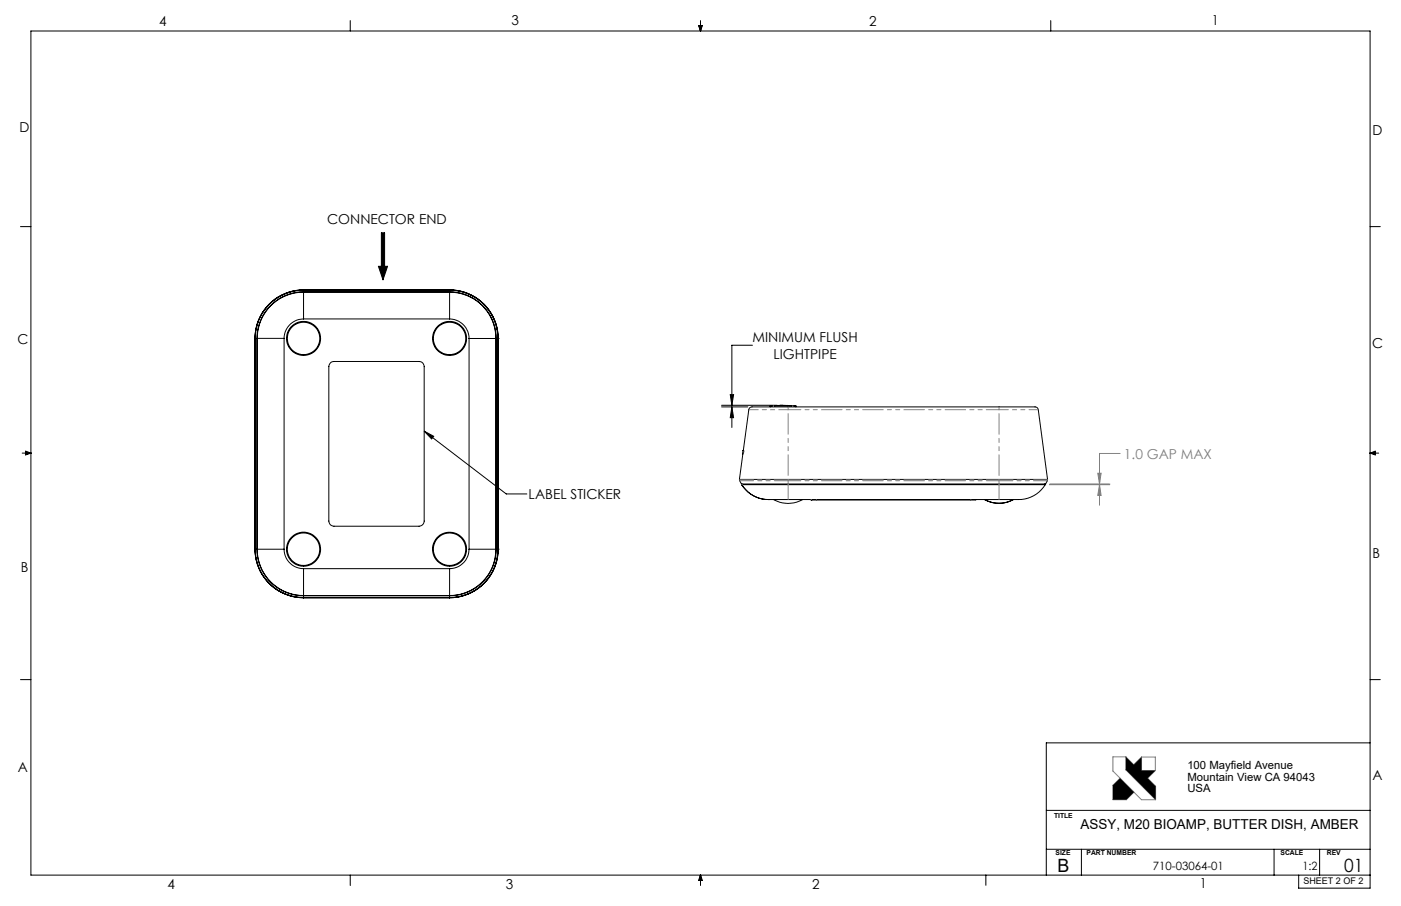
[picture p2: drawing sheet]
<svg xmlns="http://www.w3.org/2000/svg" width="432mm" height="279mm" viewBox="0 0 432 279" stroke-linecap="round" stroke-linejoin="round" font-family="sans-serif">
<g fill="none" stroke="#000" stroke-width=".31">
<path d="M107.9 6.3v3.3M215.3 7.9h1.2l-.6 1.7zM215.6 7.9l.3 1.7M215.9 6.3v3.3M216.2 7.9l-.3 1.7M323.8 6.3v3.3M6.3 69.9h3.2M117.5 71.8h1v10.3h1l-1.5 4.2-1.4-4.2h.9zM422.3 69.9h3.1M231.9 106.5h-6.3v18.5M6.8 139.7h2.7M7.9 139.1l1.6 .6-1.6 .6z"/>
<path d="M7.9 139.4l1.6 .3M9.5 139.7l-1.6 .3M222.4 125h17.1M222.4 125.5h8.1M225.1 121.7h1l-.5 3.3zM225.6 125.5v6.3M225.6 125.5l.5 3.3h-1zM240.4 125h.8M422.3 139.7h2.6M422.3 139.7l1.6 .3M422.3 139.7l1.6-.6v1.2zM423.9 139.4l-1.6 .3"/>
<path d="M6.3 209.6h3.2M422.3 209.6h3.1M422.3 229.1h-99.8v40.8M322.5 249.9h99.8M107.9 269.9v3.2M215.9 269.9v3.2M215.9 269.9l.6 1.6h-1.2zM215.9 269.9l-.3 1.6M215.9 269.9l.3 1.6M303.8 269.8v3.2M322.5 261.9h99.8M333.3 261.9v8"/>
<path d="M392.7 261.9v8M400.3 269.9v4h22v-264.3h-412.8v260.3h412.8M406.7 261.9v8"/>
</g>
<g fill="none" stroke="#808080" stroke-width=".31">
<path d="M345.2 139.8h-6.3v9.5M323.4 149.5h18.7M323.5 149.3h18.6M338.3 145.9h1.1l-.5 3.4zM338.9 149.5l.5 3.3h-1.1zM338.9 149.5v6.3M345.2 240l-2.2 2.2v4.4h4.2l2.3-2.3M347 233.4h-4v4.4l8.8 8.8h4.4M347 233.4v4l9.2 9.2M347 233.4l2.4 2.4 2.4-2.3M351.8 233.5h4.3v4.1M351.8 233.5v4.1h4.3"/>
<path d="M356.1 237.6l-2.4 2.4 2.5 2.5v4.1"/>
</g>
<path d="M343 242.2v4.4h4.2l2.3-2.3-4.3-4.3zM347 233.4v4l9.2 9.2v-4.1l-2.5-2.5 2.4-2.4h-4.3v-4.1l-2.4 2.3z" fill-rule="evenodd" fill="#000"/>
<path d="M338.3 145.9h1.1l-.5 3.4zM338.9 149.5l.5 3.3h-1.1z" fill="#808080"/>
<g fill="#000">
<path d="M130.7 133l3 1.5-.7 .9z"/>
<path d="M225.1 121.7h1l-.5 3.3zM225.6 125.5l.5 3.3h-1z"/>
</g>
<path d="M117.5 71.8h1v10.3h1l-1.5 4.2-1.4-4.2h.9z" fill-rule="evenodd" fill="#000"/>
<g fill="none" stroke="#000" stroke-width=".31">
<path d="M93.6 98.4a6 6 0 0 0-6 6M93.6 90.1a14.3 14.3 0 0 0-14.3 14.3M93.6 90.1v8.3M93.6 90a14.4 14.4 0 0 0-14.4 14.4M93.6 89.5a14.9 14.9 0 0 0-14.9 14.9M93.6 89.5v.5M93.6 89.4a15 15 0 0 0-15 15M93.6 89.4v.1M93.6 89.4h.1M93.6 98.4h45M93.6 90.1h45M93.6 90h45"/>
<path d="M93.6 89.5h45M93.6 89.4h45M138.6 98.4a6.1 6.1 0 0 1 6 6M138.6 90.1v8.3M138.6 90.1a14.2 14.2 0 0 1 14.2 14.3M138.6 90a14.4 14.4 0 0 1 14.3 14.4M138.6 89.5v.5M138.6 89.5a14.9 14.9 0 0 1 14.9 14.9M138.6 89.4v.1M138.6 89.4a15 15 0 0 1 14.9 15M138.6 89.4h.1M78.6 104.4v65"/>
<path d="M78.6 104.4h.1M78.7 104.4h.5M78.7 104.4v65M79.2 104.4v65M79.3 104.4h8.3M79.3 104.4v65M87.6 104.4v65M101.8 111.9l1.1-.4h26.3a1.57 1.57 0 0 1 1.5 1.6v47.6a1.63 1.63 0 0 1-1.5 1.6h-26.3a1.57 1.57 0 0 1-1.5-1.6v-47.6zM144.6 104.4h8.2M144.6 104.4v65M152.8 104.4v65M152.9 104.4h.6"/>
<path d="M152.9 104.4v65M153.5 104.4h.1M153.5 104.4v65M130.7 133l25.3 19.3h6.4M130.7 133l3 1.5-.7 .9zM229 139.2l.1-.2-.1 .4M229 139.4h.1M229 139.4v.7M229 139.2h.1M229 139.1h.1M237.3 125.1h8M237.4 125.5v-.4h7.9v.4"/>
<path d="M227.9 147.8h95M227.9 147.8l.3 1a.64 .64 0 0 0 1 .5h92.4a1.09 1.09 0 0 0 1.2-1.1l.1-.4M227.9 147.8l2.9-21.4a1.3 1.3 0 0 1 1.7-.9h86.5a.97 .97 0 0 1 1 .9l2.9 21.4M228.6 149.5h93.6M228.6 149.5a9.7 9.7 0 0 0 8.3 4.6M228.6 149.5h.1M228.9 149.3l-.3 .2M236.9 154.1h.1M238.4 154.1a8.9 8.9 0 0 0 9 0M250 154.1h.1M300.8 154.1h-50.8M300.8 154.1h.1"/>
<path d="M303.5 154.1a8.9 8.9 0 0 0 8.8 0 9.1 9.1 0 0 1-8.8 0M321.9 149.3l.3 .2M322.2 149.5a10.5 10.5 0 0 1-10.3 4.6h-75M78.6 169.4a15.1 15.1 0 0 0 15 15M78.6 169.4h.1M78.6 169.4a14.9 14.9 0 0 0 15 14.9M78.7 169.4h.5M78.7 169.4a14.9 14.9 0 0 0 14.9 14.9M79.2 169.4a14.3 14.3 0 0 0 14.4 14.3M79.3 169.4h8.3M79.3 169.4a14.3 14.3 0 0 0 14.3 14.3M87.6 169.4a6 6 0 0 0 6 6"/>
<path d="M93.6 175.4v8.3M93.6 175.4h45M138.6 175.4v8.3M144.6 169.4a6 6 0 0 1-6 6M144.6 169.4h8.2M152.8 169.4a14.3 14.3 0 0 1-14.2 14.3M152.9 169.4a14.3 14.3 0 0 1-14.3 14.3M152.9 169.4h.6M153.5 169.4a14.9 14.9 0 0 1-14.9 14.9M153.5 169.4h.1M153.5 169.4a15 15 0 0 1-14.9 15M93.6 183.7v.6"/>
<path d="M93.6 184.3h.1M93.6 183.7h45M93.6 184.3h45M93.6 184.3v.1M93.6 184.4h45M138.6 183.7v.6M138.6 184.3h.1M138.6 184.3v.1"/>
<circle cx="93.6" cy="104.4" r="5"/>
<circle cx="93.6" cy="104.4" r="5.2"/>
<circle cx="138.6" cy="104.4" r="5"/>
<circle cx="138.6" cy="104.4" r="5.2"/>
<circle cx="93.6" cy="169.4" r="5.3"/>
<circle cx="93.6" cy="169.4" r="5"/>
<circle cx="138.6" cy="169.4" r="5"/>
<circle cx="138.6" cy="169.4" r="5.3"/>
</g>
<g fill="none" stroke="#808080" stroke-width=".31" stroke-dasharray="6.3 1.3 1.3 1.3 1.3 1.3">
<path d="M229 139.2v.2M229 139.4h.1M238.3 125.1v.4M242.9 125.5v.8M244.3 125.1v.4M307.9 125.5v.8M228.6 149.5l.3-.3M242.9 148v-.2M242.9 148v.3M242.9 148.3v.9M242.9 149.5v-.3M242.9 149.5v4.6"/>
<path d="M250 154.1h.1M251.6 154.1h.1M299.2 154.1h.1M307.9 148v-.2M307.9 148v.3M307.9 148.3v.9M307.9 149.5v-.3M307.9 149.5v4.6"/>
</g>
<path d="M242.9 126.3h-12.1M320 126.3h-12.1" fill="none" stroke="#808080" stroke-width=".31" stroke-dasharray="6.3 1.3 1.3 1.3 1.3 1.3" stroke-dashoffset="3.5"/>
<path d="M242.9 126.3v21.5M307.9 126.3v21.5" fill="none" stroke="#808080" stroke-width=".31" stroke-dasharray="6.3 1.3 1.3 1.3 1.3 1.3" stroke-dashoffset="-1.2"/>
<path d="M242.9 148h-15M322.9 148h-15" fill="none" stroke="#808080" stroke-width=".31" stroke-dasharray="6.3 1.3 1.3 1.3 1.3 1.3" stroke-dashoffset="2"/>
<path d="M307.9 126.3h-65M307.9 148h-65M307.9 148.3h-65" fill="none" stroke="#808080" stroke-width=".31" stroke-dasharray="6.3 1.3 1.3 1.3 1.3 1.3" stroke-dashoffset="2.4"/>
<path d="M242.9 148.3h-14.9M322.8 148.3h-14.9" fill="none" stroke="#808080" stroke-width=".31" stroke-dasharray="6.3 1.3 1.3 1.3 1.3 1.3" stroke-dashoffset="2.1"/>
<g font-size="5.6">
<text x="325.9" y="268.9">B</text>
<text x="414.3" y="269">01</text>
</g>
<g font-size="4.2">
<text x="49" y="8.1">4</text>
<text x="157.6" y="7.8">3</text>
<text x="267.9" y="8.1">2</text>
<text x="373.5" y="7.7">1</text>
<text x="6" y="40.7">D</text>
<text x="423" y="41.5">D</text>
<text x="100.8" y="69">CONNECTOR END</text>
<text x="5.4" y="106.2">C</text>
<text x="231.9" y="105.5">MINIMUM FLUSH</text>
<text x="422.9" y="107.2">C</text>
<text x="238.4" y="110.6">LIGHTPIPE</text>
<text x="162.9" y="153.9">LABEL STICKER</text>
<text x="423" y="172">B</text>
<text x="6.5" y="176.3">B</text>
<text x="5.5" y="238">A</text>
<text x="423" y="240.4">A</text>
<text x="333" y="255.6">ASSY, M20 BIOAMP, BUTTER DISH, AMBER</text>
<text x="51.6" y="274.1">4</text>
<text x="155.9" y="274.2">3</text>
<text x="250.3" y="274.2">2</text>
<text x="369.8" y="273.8">1</text>
</g>
<text font-size="4.2" fill="#808080" x="346.4" y="141.4">1.0 GAP MAX</text>
<g font-size="3.5">
<text x="366" y="237.3">100 Mayfield Avenue</text>
<text x="366" y="240.8">Mountain View CA 94043</text>
<text x="366" y="244.4">USA</text>
<text x="355.3" y="268.2">710-03064-01</text>
<text x="401.4" y="268.2">1:2</text>
</g>
<text font-size="2.8" x="401.7" y="272.7">SHEET 2 OF 2</text>
<g font-size="2.1">
<text x="324.9" y="252.2">TITLE</text>
<text x="325.3" y="263.7">SIZE</text>
<text x="334.9" y="263.7">PART NUMBER</text>
<text x="394.7" y="263.7">SCALE</text>
<text x="408.9" y="263.7">REV</text>
</g>
</svg>
